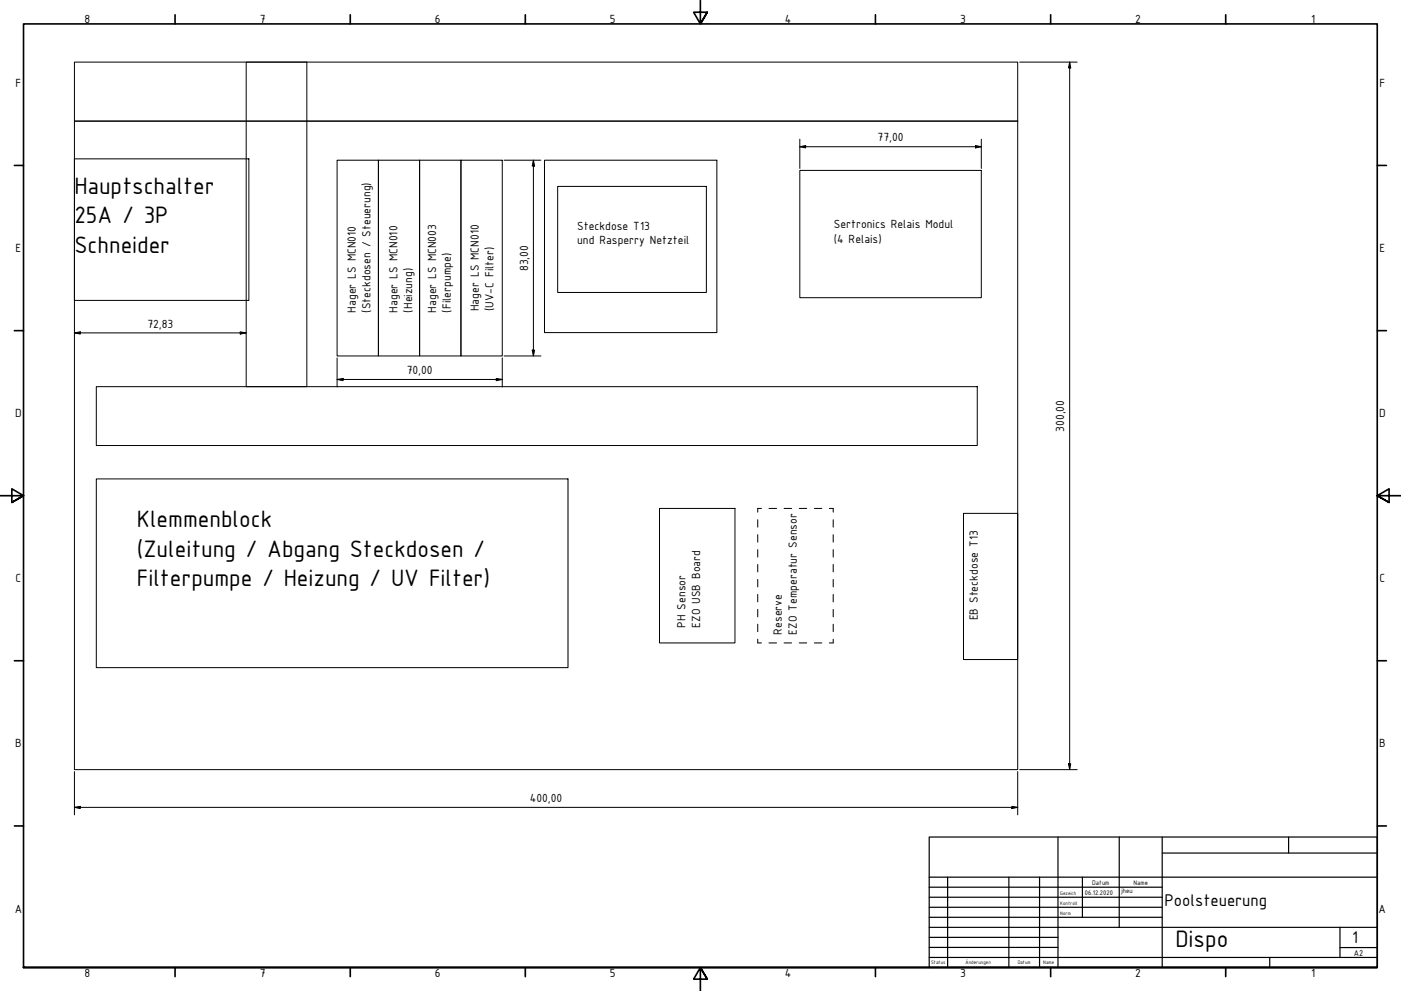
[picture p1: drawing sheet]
<svg xmlns="http://www.w3.org/2000/svg" width="594mm" height="420mm" viewBox="0 0 594 420" stroke-linecap="round" stroke-linejoin="round" font-family="sans-serif">
<g fill="none" stroke="#000" stroke-width=".7">
<path d="M74.2 6.3v3.8M148.5 6.3v3.8M222.8 6.3v3.8M297 .2v9.9l-2.9-4.9h5.8l-2.9 4.9 2.9-4.9M371.2 6.3v3.8M445.5 6.3v3.8M519.7 6.3v3.8M6.1 70.1h3.9M584 70.1h3.9M6.1 140.2h3.9M584 140.2h3.9M0 210.2h10l-5-3v5.8l5-2.8-5 2.8"/>
<path d="M594 210.2h-10l5-3v5.8l-5-2.8 5 2.8M6.1 280.1h3.9M584 280.1h3.9M6.1 350.2h3.9M584 350.2h3.9M10 410.2v-400.1h574v400.1h-574h574M74.2 410.2v3.9M148.5 410.2v3.9M222.8 410.2v3.9M299.9 415.1l-2.9-4.9 2.9 4.9h-5.8l2.9-4.9v10M371.2 410.2v3.9M445.5 410.2v3.9"/>
<path d="M519.7 410.2v3.9"/>
</g>
<g fill="none" stroke="#000" stroke-width=".51">
<path d="M394 354.9h190v55.3h-190zM448.6 354.9v55.3M474.6 354.9v38.3M492.8 354.9v55.3M546.4 354.9v6.8M394 376.2h98.8M394 371.9h190M401.8 371.9v38.3M427.8 371.9v38.3M440.8 371.9v38.3M459 371.9v17M492.8 361.7h91.2"/>
<path d="M394 380.4h98.8M394 384.7h98.8M394 388.9h98.8M394 393.2h190M394 397.4h54.6M568.2 393.2v12.7M394 401.7h54.6M394 405.9h190M538.4 405.9v4.3M568.2 401.7h15.8"/>
</g>
<g fill="none" stroke="#000" stroke-width=".42">
<path d="M31.6 26.3h399.9v25.1h-399.9zM104.4 26.3h25.7v137.6h-25.7zM432.4 26.3h24.4M453.6 26.3l.4 2.5h-.9zM453.6 26.3v300M31.6 51.4h399.9v274.9h-399.9zM339.2 59v12.4M416.1 59v12.4M31.6 67.4h73.9v60h-73.9zM142.9 67.9h17.6v83h-17.6zM160.5 67.9h17.4v83h-17.4zM177.9 67.9h17.6v83h-17.6z"/>
<path d="M195.5 67.9h17.5v83h-17.5zM213.7 67.9h15.7M226.2 67.9l.5 2.5h-1zM226.2 67.9v83M230.9 67.9h73.1v73.1h-73.1zM236.5 79h63v45h-63zM339.2 72.2h76.9v54h-76.9zM339.2 62.2l2.4-.5v1zM339.2 62.2h76.9M413.6 61.7l2.5 .5-2.5 .5zM31.6 141.1l2.4-.4v.9zM31.6 141.1h72.8"/>
<path d="M101.9 140.7l2.5 .4-2.5 .5zM142.9 151.7v12.4M213 151.7v12.4M213.7 150.9h15.7M225.7 148.4h1l-.5 2.5zM40.8 163.9h373.6v25h-373.6zM142.9 160.9l2.6-.5v1zM142.9 160.9h70.1M210.4 160.4l2.6 .5-2.6 .5zM40.8 203.1h200.1v80h-200.1zM279.7 215.6h32v57h-32zM322.9 215.6h-1.6v1.5"/>
<path d="M326.1 215.6h3.2M332.5 215.6h3.2M338.9 215.6h3.2M345.3 215.6h3.2M351.7 215.6h1.6v1.5M408.6 217.7h22.9v61.9h-22.9zM321.3 220.3v3.2M321.3 226.7v3.1M321.3 233v3.2M321.3 239.3v3.2M353.3 220.3v3.2M353.3 226.7v3.1"/>
<path d="M353.3 233v3.2M353.3 239.3v3.2M321.3 245.7v3.1M321.3 252v3.2M321.3 258.4v3.1M353.3 245.7v3.1M353.3 252v3.2M353.3 258.4v3.1M321.3 264.6v3.2M321.3 271v1.6h1.6M326.1 272.6h3.2M332.5 272.6h3.2"/>
<path d="M338.9 272.6h3.2M345.3 272.6h3.2M353.3 271v1.6h-1.6M353.3 264.6v3.2M31.6 327.1v18.4M431.5 327.1v18.4M432.4 326.3h24.4M453.1 323.8h.9l-.4 2.5zM31.6 342.3l2.4-.4v.9zM31.6 342.3h399.9M429.1 341.9l2.4 .4-2.4 .5z"/>
</g>
<g fill="#000">
<path d="M453.6 26.3l.4 2.5h-.9z" fill-rule="evenodd"/>
<path d="M226.2 67.9l.5 2.5h-1z" fill-rule="evenodd"/>
<path d="M339.2 62.2l2.4-.5v1z" fill-rule="evenodd"/>
<path d="M413.6 61.7l2.5 .5-2.5 .5z" fill-rule="evenodd"/>
<path d="M31.6 141.1l2.4-.4v.9z" fill-rule="evenodd"/>
<path d="M101.9 140.7l2.5 .4-2.5 .5z" fill-rule="evenodd"/>
<path d="M225.7 148.4h1l-.5 2.5z" fill-rule="evenodd"/>
<path d="M142.9 160.9l2.6-.5v1z" fill-rule="evenodd"/>
<path d="M210.4 160.4l2.6 .5-2.6 .5z" fill-rule="evenodd"/>
<path d="M453.1 323.8h.9l-.4 2.5z" fill-rule="evenodd"/>
<path d="M31.6 342.3l2.4-.4v.9z" fill-rule="evenodd"/>
<path d="M429.1 341.9l2.4 .4-2.4 .5z" fill-rule="evenodd"/>
</g>
<g font-size="10.9">
<text x="31.6" y="82.2">Hauptschalter</text>
<text x="31.6" y="94.7">25A / 3P</text>
<text x="31.6" y="107.2">Schneider</text>
<text x="58" y="223.6">Klemmenblock</text>
<text x="58" y="236.1">(Zuleitung / Abgang Steckdosen /</text>
<text x="58" y="248.5">Filterpumpe / Heizung / UV Filter)</text>
<text x="498.4" y="401.5">Dispo</text>
</g>
<g font-size="7.7">
<text x="493.8" y="384.3">Poolsteuerung</text>
<text x="573.3" y="400">1</text>
</g>
<g font-size="5.4">
<text x="35.9" y="9.8">8</text>
<text x="110.2" y="9.8">7</text>
<text x="184.4" y="9.8">6</text>
<text x="258.6" y="9.8">5</text>
<text x="332.7" y="9.8">4</text>
<text x="407.2" y="9.8">3</text>
<text x="481.4" y="9.8">2</text>
<text x="556" y="9.8">1</text>
<text x="6.6" y="36.9">F</text>
<text x="584.9" y="36.9">F</text>
<text x="372.1" y="59.9">77,00</text>
<text x="244.8" y="97.4">Steckdose T13</text>
<text x="353.6" y="96.8">Sertronics Relais Modul</text>
<text x="6.6" y="106.9">E</text>
<text x="244.8" y="103.6">und Rasperry Netzteil</text>
<text x="353.6" y="103">(4 Relais)</text>
<text x="584.9" y="106.9">E</text>
<text x="223.9" y="114.9" transform="rotate(-90 223.9 114.9)">83,00</text>
<text x="203.1" y="131.9" transform="rotate(-90 203.1 131.9)">Hager LS MCN010</text>
<text x="209.3" y="131.9" transform="rotate(-90 209.3 131.9)">(UV-C Filter)</text>
<text x="150.9" y="132.5" transform="rotate(-90 150.9 132.5)">Hager LS MCN010</text>
<text x="157.2" y="132.5" transform="rotate(-90 157.2 132.5)">(Steckdosen / Steuerung)</text>
<text x="168.5" y="132.5" transform="rotate(-90 168.5 132.5)">Hager LS MCN010</text>
<text x="174.8" y="132.5" transform="rotate(-90 174.8 132.5)">(Heizung)</text>
<text x="185" y="132.5" transform="rotate(-90 185 132.5)">Hager LS MCN003</text>
<text x="191.2" y="132.5" transform="rotate(-90 191.2 132.5)">(Filerpumpe)</text>
<text x="62.5" y="138.9">72,83</text>
<text x="172.5" y="158.6">70,00</text>
<text x="6.5" y="176.9">D</text>
<text x="584.8" y="176.9">D</text>
<text x="451.2" y="183" transform="rotate(-90 451.2 183)">300,00</text>
<text x="6.6" y="246.9">C</text>
<text x="584.9" y="246.9">C</text>
<text x="414.6" y="263.1" transform="rotate(-90 414.6 263.1)">EB Steckdose T13</text>
<text x="290.6" y="266.2" transform="rotate(-90 290.6 266.2)">PH Sensor</text>
<text x="296.9" y="266.2" transform="rotate(-90 296.9 266.2)">EZO USB Board</text>
<text x="331.6" y="269" transform="rotate(-90 331.6 269)">Reserve</text>
<text x="337.8" y="269" transform="rotate(-90 337.8 269)">EZO Temperatur Sensor</text>
<text x="6.5" y="316.9">B</text>
<text x="584.8" y="316.9">B</text>
<text x="224.7" y="340">400,00</text>
<text x="6.3" y="386.9">A</text>
<text x="584.6" y="386.9">A</text>
<text x="35.9" y="414.1">8</text>
<text x="110.2" y="414.1">7</text>
<text x="184.4" y="414.1">6</text>
<text x="258.6" y="414.1">5</text>
<text x="332.7" y="414.1">4</text>
<text x="407.2" y="414.1">3</text>
<text x="481.4" y="414.1">2</text>
<text x="556" y="414.1">1</text>
</g>
<text font-size="3.9" x="574.1" y="405.1">A2</text>
<g font-size="3">
<text x="463.1" y="375.1">Datum</text>
<text x="480.6" y="375.1">Name</text>
<text x="460" y="379.4">06.12.2020</text>
<text x="475.6" y="378.8">jheu</text>
</g>
<g font-size="2.3">
<text x="449.6" y="379.4">Gezeich</text>
<text x="449.6" y="383.6">Kontroll</text>
<text x="449.6" y="387.9">Norm</text>
<text x="394.8" y="408.8">Status</text>
<text x="409.4" y="408.8">Änderungen</text>
<text x="431.5" y="408.8">Datum</text>
<text x="442.4" y="408.8">Name</text>
</g>
</svg>
